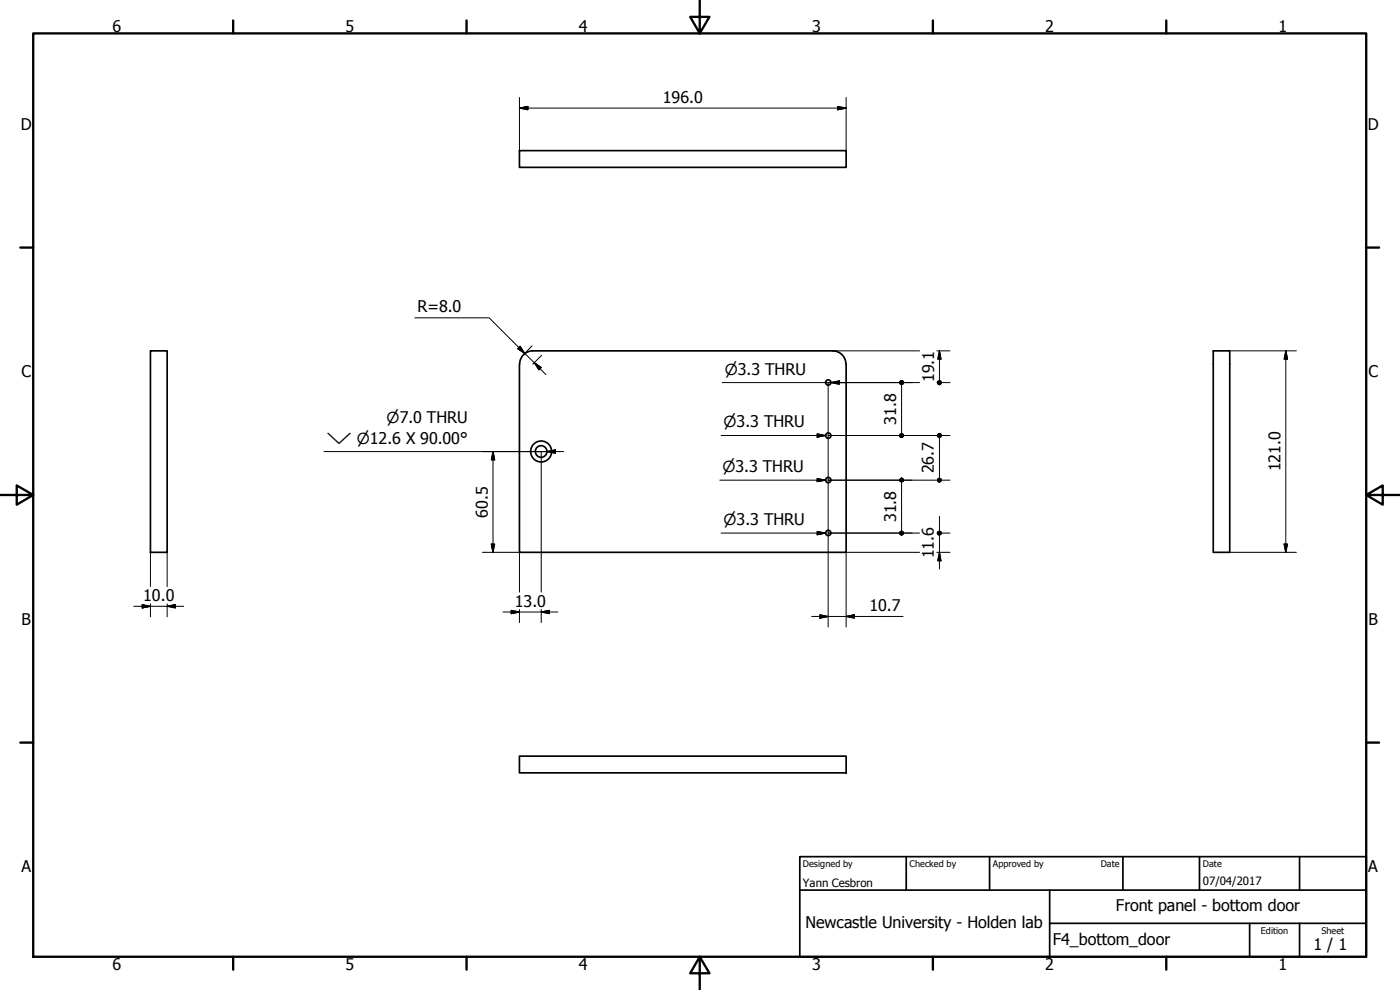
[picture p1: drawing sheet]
<svg xmlns="http://www.w3.org/2000/svg" width="420mm" height="297mm" viewBox="0 0 420 297" stroke-linecap="round" stroke-linejoin="round" font-family="sans-serif">
<!-- layer: Visible (ISO) -->
<g fill="none" stroke="#000" stroke-width=".51">
<path d="M155.9 45.2h98v5h-98zM45.1 105.3h5.1v60.4h-5.1zM155.9 109.3v56.4h98v-56.4M159.9 105.3h90a4 4 0 0 1 4 3.9M159.9 105.3a4 4 0 0 0-3.9 3.9M364.1 105.3h5v60.4h-5zM155.9 226.9h98v5h-98z"/>
<circle cx="248.6" cy="114.8" r=".79"/>
<circle cx="162.4" cy="135.5" r="1.75"/>
<circle cx="162.4" cy="135.5" r="3.1"/>
<circle cx="248.6" cy="130.7" r=".79"/>
<circle cx="248.6" cy="159.9" r=".79"/>
<circle cx="248.6" cy="144" r=".79"/>
</g>
<!-- layer: Border (ISO) -->
<g fill="none" stroke="#000" stroke-width=".7">
<path d="M10 10h400v277.1h-400zM70 6.1v3.9M140 6.1v3.9M210 0v10l-2.9-4.9h5.8l-2.9 4.9M280 6.1v3.9M350 6.1v3.9M6.1 74.3h3.9M410 74.3h3.9M0 148.5h10l-5-2.8v5.7l5-2.9M410 148.5l5 2.9v-5.7l-5 2.8h10M6.1 222.8h3.9M410 222.8h3.9"/>
<path d="M70 287.1v3.8M140 287.1v3.8M210 287.1l2.9 4.9h-5.8l2.9-4.9v9.9M280 287.1v3.8M350 287.1v3.8"/>
</g>
<!-- layer: Title (ISO) -->
<path d="M240 257h170v30.1h-170zM272 257v10.1M297 257v10.1M337 257v10.1M360 257v10.1M390 257v10.1M240 267.1h170M315 277h95M315 267.1v20M375 277v10.1M390 277v10.1" fill="none" stroke="#000" stroke-width=".51"/>
<!-- layer: Dimension (ISO) -->
<g fill="none" stroke="#000" stroke-width=".3">
<path d="M155.9 32.4l2.5-.5v1zM155.9 32.4h98M155.9 29.3v15.9M251.4 31.9l2.5 .5-2.5 .5zM253.9 29.3v15.9M124.5 95.4h22.3l17 17M156.1 103.9l1.4 2.1-2.1-1.4zM159.7 103.7l-2.6 2.7M160.3 108.8l2.1 1.5-.7 .7zM162.6 106.6l-2.7 2.7M249.5 114.8h-1v73.3M249.9 105.3h26.1"/>
<path d="M251.8 114.8h24.2M270.6 115.4v14.6M281.2 105.3h3.9M281.2 114.8h3.9M281.9 105.3l.5 2.4h-1zM281.9 105.3v8.9M369.1 105.3h20M385.9 105.3l.5 2.4h-1zM385.9 105.3v60.4M144.8 135.5h17.6v42.2M148 135.5l.5 2.5h-1.1zM148 135.5v30.2"/>
<path d="M248.5 130.7h36.6M281.9 131.3v12.1M248.5 159.9h27.5M248.5 144.1h36.6M270.6 144.6v14.7M281.2 159.9h3.9M281.9 154.9v4.4M281.9 159.9v10.8M45.1 165.7v10.3M50.2 165.7v10.3M144.8 165.7h11.1v12M147.4 163.2h1.1l-.5 2.5z"/>
<path d="M276 165.7h-22.1v22.4M281.2 165.7h3.9M281.9 165.7l.5 2.6h-1zM369.1 165.7h20M385.4 163.2h1l-.5 2.5zM40.1 181.9h15M42.7 181.4l2.4 .5-2.4 .5zM45.1 181.2v3.9M50.2 181.9l2.4-.5v1zM50.2 181.2v3.9M150.9 183.6h16.5M153.4 183.1l2.5 .5-2.5 .5z"/>
<path d="M155.9 182.9v3.9M162.4 183.6l2.5-.5v1zM162.4 182.9v3.9M243.6 185h27.4M246.1 184.5l2.4 .5-2.4 .5zM253.9 185l2.5-.5v1z"/>
</g>
<g fill="#000" stroke="#000" stroke-width=".3">
<path d="M155.9 32.4l2.5-.5zM155.9 32.4l2.5-.5v1zM251.4 32.9l2.5-.5zM251.4 31.9l2.5 .5-2.5 .5zM155.4 104.6l2.1 1.4zM156.1 103.9l1.4 2.1-2.1-1.4zM160.3 108.8l2.1 1.5zM160.3 108.8l2.1 1.5-.7 .7zM270.1 114.3l.5-.1-.7 .6zM270.6 114.2l-.5 1-.2-.4zM270.6 114.2v1.2l-.5-.2zM270.6 114.2l.4 1-.4 .2z"/>
<path d="M270.6 114.2l.6 .6-.2 .4zM270.6 114.2l.4 .1 .2 .5zM270.6 114.2l.4 .1zM282.5 114.8l-.1 .4-.5 .2zM282.4 114.3l.1 .5-.6 .6zM281.9 114.2l.5 .1-.5 1.1zM281.5 114.3l.4-.1v1.2zM281.5 114.3l.4 1.1-.6-.6zM281.3 114.8l.6 .6-.4-.2zM281.5 115.2l.4 .2zM281.9 105.3l.5 2.4zM281.9 105.3l.5 2.4h-1z"/>
<path d="M385.9 105.3l.5 2.4zM385.9 105.3l.5 2.4h-1zM148 135.5l.5 2.5zM148 135.5l.5 2.5h-1.1zM270.6 131.3l.6-.6-.2 .4zM271 130.2l.2 .5-.6 .6zM270.6 130l.4 .2-.4 1.1zM270.1 130.2l.5-.2v1.3zM270.1 130.2l.5 1.1-.7-.6zM269.9 130.7l.7 .6-.5-.2zM270.1 131.1l.5 .2zM281.5 130.2l.4-.2-.6 .7z"/>
<path d="M281.3 130.7l.6-.7-.4 1.1zM281.9 130v1.3l-.4-.2zM281.9 130l.5 1.1-.5 .2zM281.9 130l.6 .7-.1 .4zM281.9 130l.5 .2 .1 .5zM281.9 130l.5 .2zM270.1 143.6l.5-.2-.7 .7zM270.6 143.4l-.5 1.1-.2-.4zM270.6 143.4v1.2l-.5-.1zM270.6 143.4l.4 1.1-.4 .1zM270.6 143.4l.6 .7-.2 .4zM270.6 143.4l.4 .2 .2 .5z"/>
<path d="M270.6 143.4l.4 .2zM282.5 144.1l-.1 .4-.5 .1zM282.4 143.6l.1 .5-.6 .5zM281.9 143.4l.5 .2-.5 1zM281.5 143.6l.4-.2v1.2zM281.5 143.6l.4 1-.6-.5zM281.3 144.1l.6 .5-.4-.1zM281.5 144.5l.4 .1zM147.4 163.2l.6 2.5zM147.4 163.2h1.1l-.5 2.5zM270.6 160.6l.6-.7-.2 .5zM271 159.5l.2 .4-.6 .7z"/>
<path d="M270.6 159.3l.4 .2-.4 1.1zM270.1 159.5l.5-.2v1.3zM270.1 159.5l.5 1.1-.7-.7zM269.9 159.9l.7 .7-.5-.2zM270.1 160.4l.5 .2zM282.5 159.9l-.1 .5-.5 .2zM282.4 159.5l.1 .4-.6 .7zM281.9 159.3l.5 .2-.5 1.1zM281.5 159.5l.4-.2v1.3zM281.5 159.5l.4 1.1-.6-.7zM281.3 159.9l.6 .7-.4-.2zM281.5 160.4l.4 .2z"/>
<path d="M281.9 165.7l.5 2.6zM281.9 165.7l.5 2.6h-1zM385.4 163.2l.5 2.5zM385.4 163.2h1l-.5 2.5zM42.7 182.4l2.4-.5zM42.7 181.4l2.4 .5-2.4 .5zM50.2 181.9l2.4-.5zM50.2 181.9l2.4-.5v1zM153.4 184.1l2.5-.5zM153.4 183.1l2.5 .5-2.5 .5zM162.4 183.6l2.5-.5zM162.4 183.6l2.5-.5v1z"/>
<path d="M246.1 185.5l2.4-.5zM246.1 184.5l2.4 .5-2.4 .5zM253.9 185l2.5-.5zM253.9 185l2.5-.5v1z"/>
</g>
<!-- layer: Symbol (ISO) -->
<path d="M216.7 114.8h32.7M247.7 114.8h6.7M249.4 114.8l2.5-.5v1zM97.2 135.5h66.9M160.7 135.5h8.5M164.1 135.5l2.6-.5v1zM216.4 130.7h31.3M245.2 130.2l2.5 .5-2.5 .5zM216 144.1h31.7M216.4 159.9h31.3M245.2 143.6l2.5 .5-2.5 .4zM245.2 159.4l2.5 .5-2.5 .6z" fill="none" stroke="#000" stroke-width=".3"/>
<path d="M249.4 114.8l2.5-.5zM249.4 114.8l2.5-.5v1zM164.1 135.5l2.6-.5zM164.1 135.5l2.6-.5v1zM245.2 131.2l2.5-.5zM245.2 130.2l2.5 .5-2.5 .5zM245.2 144.5l2.5-.4zM245.2 143.6l2.5 .5-2.5 .4zM245.2 160.5l2.5-.6zM245.2 159.4l2.5 .5-2.5 .6z" fill="#000" stroke="#000" stroke-width=".3"/>
<g font-size="4.8">
<text x="33.7" y="9.6">6</text>
<text x="103.7" y="9.6">5</text>
<text x="173.7" y="9.6">4</text>
<text x="243.7" y="9.6">3</text>
<text x="313.7" y="9.6">2</text>
<text x="383.7" y="9.6">1</text>
<text x="198.9" y="30.8">196.0</text>
<text x="6.2" y="38.9">D</text>
<text x="410.5" y="38.9">D</text>
<text x="125.3" y="93.7">R=8.0</text>
<text x="6.4" y="113.1">C</text>
<text x="410.7" y="113.1">C</text>
<text x="280.4" y="114.7" transform="rotate(-90 280.4 114.7)">19.1</text>
<text x="269" y="127.4" transform="rotate(-90 269 127.4)">31.8</text>
<text x="280.3" y="142" transform="rotate(-90 280.3 142)">26.7</text>
<text x="384.3" y="141.5" transform="rotate(-90 384.3 141.5)">121.0</text>
<text x="146.4" y="155.3" transform="rotate(-90 146.4 155.3)">60.5</text>
<text x="269" y="156.6" transform="rotate(-90 269 156.6)">31.8</text>
<text x="280.3" y="167.5" transform="rotate(-90 280.3 167.5)">11.6</text>
<text x="43" y="180.3">10.0</text>
<text x="154.5" y="182">13.0</text>
<text x="260.9" y="183.4">10.7</text>
<text x="6.4" y="187.4">B</text>
<text x="410.7" y="187.4">B</text>
<text x="6.4" y="261.7">A</text>
<text x="410.7" y="261.7">A</text>
<text x="334.9" y="273.4">Front panel - bottom door</text>
<text x="241.7" y="278.4">Newcastle University - Holden lab</text>
<text x="316" y="283.5">F4_bottom_door</text>
<text x="394.2" y="285">1 / 1</text>
<text x="33.7" y="290.9">6</text>
<text x="103.7" y="290.9">5</text>
<text x="173.7" y="290.9">4</text>
<text x="243.7" y="290.9">3</text>
<text x="313.7" y="290.9">2</text>
<text x="383.7" y="290.9">1</text>
</g>
<g font-size="4.6">
<text x="217.5" y="112.4">⌀3.3 THRU</text>
<text x="116" y="127">⌀7.0 THRU</text>
<text x="217.2" y="128.3">⌀3.3 THRU</text>
<text x="98" y="133.1">⌵ ⌀12.6 X 90.00°</text>
<text x="216.8" y="141.7">⌀3.3 THRU</text>
<text x="217.2" y="157.5">⌀3.3 THRU</text>
</g>
<g font-size="3.4">
<text x="241" y="266">Yann Cesbron</text>
<text x="361" y="265.5">07/04/2017</text>
</g>
<g font-size="2.7">
<text x="241" y="260.1">Designed by</text>
<text x="273" y="260.1">Checked by</text>
<text x="298" y="260.1">Approved by</text>
<text x="330.3" y="260">Date</text>
<text x="361" y="260">Date</text>
<text x="378.4" y="280.1">Edition</text>
<text x="396.6" y="280.1">Sheet</text>
</g>
</svg>
